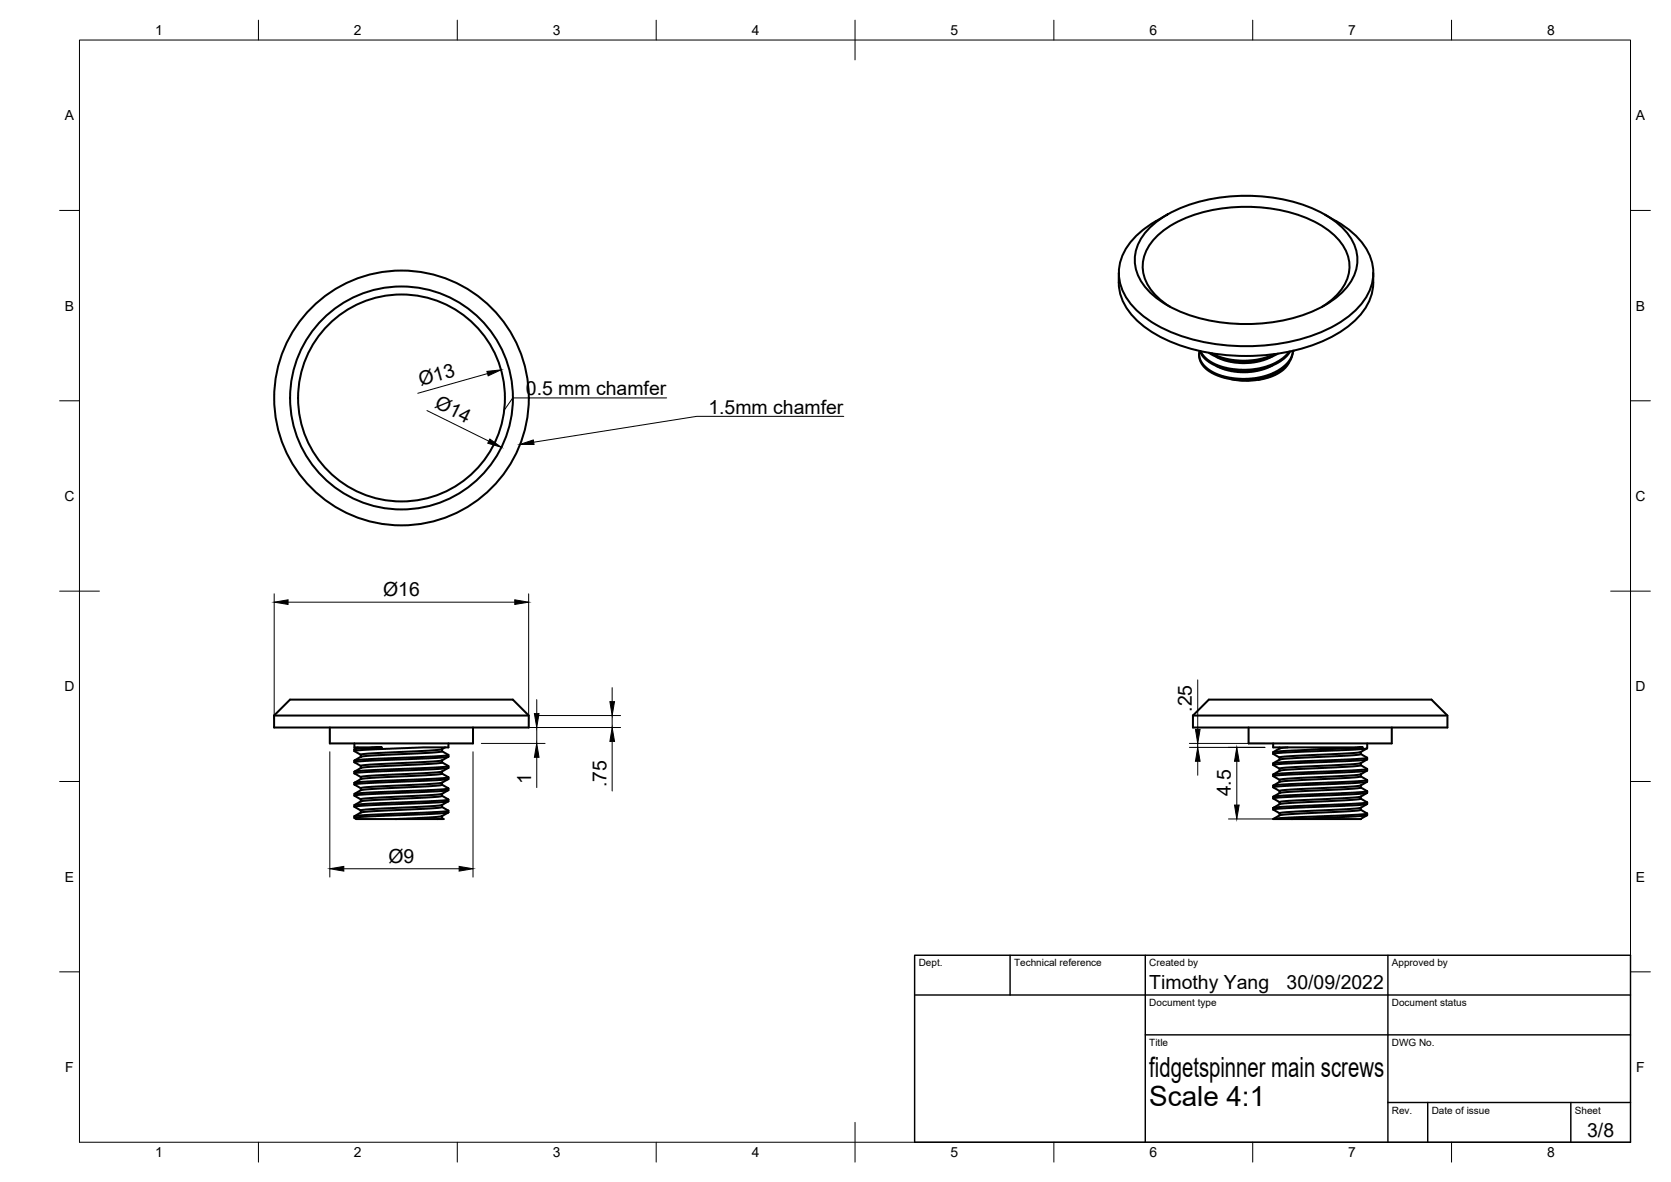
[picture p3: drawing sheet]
<svg xmlns="http://www.w3.org/2000/svg" width="420mm" height="297mm" viewBox="0 0 420 297" stroke-linecap="round" stroke-linejoin="round" font-family="sans-serif">
<!-- layer: Visible -->
<g fill="none" stroke="#000" stroke-width=".51">
<path d="M289 57.4a31.7 31.7 0 0 1 17.9-7.8 43.5 43.5 0 0 1 26.2 4.3 14.7 14.7 0 0 1 8.1 10 11.6 11.6 0 0 1-4.8 10.6 35.6 35.6 0 0 1-20.9 6.9 40 40 0 0 1-23.7-5.8 12.9 12.9 0 0 1-6.5-10.3 11.4 11.4 0 0 1 3.7-7.9zM290.6 55.6a17.7 17.7 0 0 0-8.9 10.2 12.3 12.3 0 0 0 4.2 12.3 36.8 36.8 0 0 0 20.8 8.5 49.1 49.1 0 0 0 29.2-5 17.8 17.8 0 0 0 9-10.2 12.2 12.2 0 0 0-4.1-12.3l-3-2.4-1.8-1.1M293.4 54l-2.8 1.6M333.2 54l2.8 1.6M281.3 68.6a14.1 14.1 0 0 0 6.2 13.3 42.8 42.8 0 0 0 25.8 7.6 42.8 42.8 0 0 0 25.8-7.6 14.4 14.4 0 0 0 6.2-13.3M294.2 77.1a12.6 12.6 0 0 1-6.9-9.9 12 12 0 0 1 6.2-10 38.3 38.3 0 0 1 25-4.9 30 30 0 0 1 17.4 7.2 9.7 9.7 0 0 1 .7 14.2l-2.6 2.3-1.5 1.1M301.5 89v.3M301.7 88.2l1.1 1.7 2.1 1.6 3.3 1.2 3.9 .6 3.4-.2 1.8-.4 2.4-.7 2.8-1.6 1.1-1 .8-1.1M301.9 88.2l.4 .9 1.1 1.1 2.2 1.4 3 .9 3.8 .4 3.6-.2 3.2-.9 2.9-1.4 1.3-1.2 .8-.8M304 88.7l1.3 .7 2.1 .8 2.1 .5 2.5 .3 2.9-.1 2.4-.5 2-.6 2.1-.9M304.7 88.8l1.6 .7 2.1 .7 3.9 .4 4.4-.3 3.8-1.3M309.6 95.3a17.4 17.4 0 0 0 6.8 .1"/>
<path d="M320 89.5l-3.3 1.3-3.7 .5-3.5-.3-1.8-.5-1.8-.8M320 91.8l-3.3 1.3-3.2 .4-4-.3-2.2-.5-1.4-.7M324.2 91l-1.3 1.7-1.7 1.2-2.3 1-2.5 .5 2.1-.6 1.5-.7M325.1 88.2l-.2 1.4-.5 1-1.6 1.9-3 1.7-3.6 1.1-4.1 .3-4.4-.7-3-1.2-1.5-1-.8-.9a4 4 0 0 1-.9-2.5M325.1 88.2l-.2 1.1-.8 1.5-1.4 1.4-1.6 1.1-1.8 .8-2 .6-4.1 .5-2.4-.1-2.2-.3-2.5-.7-1.7-.9-1.2-.9-1.1-1.3-.6-1.4 .1-1.4M68.9 179.8h64M72.9 175.8h56l4 4v3h-64v-3zM300 179.8h63.9M304 175.8h55.9l4 4v3h-63.9v-3zM82.9 182.8v4h36v-4M89.1 186.8v1h7l-7 .5M89.1 188.3v.4"/>
<path d="M89.1 193.9v.4M89.1 199.5v.4M89.1 191.6l1.6 .9v.5M89.1 194.4l1.6 .9v.5M89.1 200l1.6 .9M90 187.8l-.9 .5M111.1 199.5l-2.6 .3-15.2 .7-2.6 .4M111.1 193.9l-3.2 .3-15 .8-2.2 .3M111.1 196.7l-3.7 .4-14.6 .7-2.1 .3M111.1 188.3l-3 .3-16.3 .8-1.1 .2v.6M111.1 191.1l-3.4 .3-14.5 .7-2.5 .4M111.1 197.2l-3 .4-16.3 .8-1 .2-1.7 .9"/>
<path d="M111.1 188.8l1.6 .9-3.2 .4-19 .8-1.3 .2-.1 .4M111.1 191.6l1.6 1-4.8 .4-16.1 .6-2.7 .3M111.1 194.4l1.6 1-3.7 .3-18.4 .8-1.4 .2-.1 .4M111.1 197.2l1.6 .9-3.2 .4-18.1 .7-2.2 .3M111.1 200l1.6 1-3.1 .3-17.8 .7-2.6 .3M111.1 188.3v.5l-1.4 .2-18.5 1.1-2.1 1M111.1 191.6l-3.3 .4-16.1 .8-.9 .2-1.7 .9M111.1 194.4l-3.2 .4-16.3 .8-.8 .2-1.7 .9M111.1 199.5v.6l-1.4 .2-18.1 .9-.8 .2-1.7 .9M111.1 191.1v.5M111.1 193.9v.5M111.9 187.8l-.8 .5"/>
<path d="M112.7 198.5l-3.2 .4-17.8 .7-2.5 .4M112.7 198.6l-1.6 .9M112.7 195.8l-1.6 .9v.5M112.7 193l-1.6 .9M112.7 190.2l-1.6 .9M112.8 195.3l-.1 .5-2 .2-18 .8-3.6 .3 1.6 1v.5M112.8 192.5l-.1 .5-1.2 .2-19.3 .8-3.1 .4M112.8 189.7l-.1 .5-1.3 .2-19.3 .8-3 .4M112.8 186.8v1h-6.5l-7.7 .3-7.3 .4-2.2 .2 1.6 1M112.8 198.1v.4M313.9 182.8v4h36v-4M320.1 186.8v1h22.6l-18.9 .9-3.6 .3"/>
<path d="M320.1 189v.4M320.1 194.6v.4l1.6 1M320.2 189.5l1.5 .9M320.2 192.3l1.5 .9M320.2 197.9l1.5 .9M320.2 192.3l2.3-.4 17.2-.7 4-.4-1.6 1 .1 .5M321.7 187.8v.3M321.7 190.4v.5M321.7 193.2v.5M321.7 196v.5M321.7 198.8v.5M323.8 187.8l-2 .3-1.6 .9"/>
<path d="M342.1 189l-3 .3-15 .7-2.3 .4M342.1 191.8l-3.3 .3-14.5 .7-2.6 .4M342.1 194.6l-3.2 .3-14.8 .8-2.4 .3M342.1 197.4l-3.7 .4-14.3 .6-2.4 .4M342.1 192.3l-3 .4-16.4 .8-.9 .2-1.6 .9M342.1 195.1l-3.1 .4-16.4 .8-.8 .2-1.6 .9M342.2 189.5l1.5 .9-3.2 .4-18.9 .8-1.4 .2-.1 .4M342.2 192.3l1.5 1-3.9 .3-16.9 .7-2.8 .3M342.2 195.1l1.5 1-3.4 .3-18.5 .8-1.7 .2v.4M342.2 197.9l1.6 .9-3.7 .4-18.5 .8-1.4 .2-.1 .4M342.2 197.9l-3.1 .4-16.5 .8-.8 .2-1.6 .9M342.2 194.6v.5"/>
<path d="M342.2 197.4v.5M343.7 196.4l-3.3 .4-17.8 .7-2.4 .4M343.7 193.6l-3.1 .4-17 .7-3.4 .4M343.7 188l-3.3 .4-17.8 .7-2.4 .4M343.7 188.1l-1.5 .9-.1 .5-.4 .2-18.9 1-1 .2-1.6 .9M343.7 196.5l-1.6 .9M343.7 193.7l-1.6 .9M343.8 186.8v1.2M343.8 190.4v.4M343.8 193.2v.4M343.8 196v.4M343.8 198.8v.4"/>
<path d="M89.1 205.1v.5l.5 .2h9.8M89.1 202.3v.4M89.1 202.8l1.6 .9M89.2 202.8l3-.4 16.2-.7 4.3-.4-1.6 1v.5l-.5 .2-18.9 1-.9 .2-1.7 .9M90.7 200.9v.5M90.7 203.7v.5M111.1 202.3l-3.2 .3-15 .8-2.2 .3M111.1 205.1l-3.4 .4-8.3 .3M111.1 202.8l1.6 1-4.2 .3-16.2 .7-3.2 .3M111.1 205.6l.4 .2h-1.5M111.1 205.6l-1 .2h-10.7M112.7 204.1l-3.8 .4-17.3 .7-2.4 .4"/>
<path d="M112.7 204.2l-1.6 .9v.5M112.8 200.9v.4M112.8 203.7v.4M320.1 203v.4M320.2 200.7l1.5 .9M321.7 204.9v-.5l-1.6-1 3.5-.3 17-.7 3.1-.4-1.6 1 .1 .5-.5 .2-19.1 1-.8 .2-1.6 .9M321.7 201.6v.5M324.8 205.8h17.3M342.1 205.8h.1M342.1 203l-2.8 .3-15.5 .8-2 .3M342.1 205.8l1.6-1-6.5 .5-12.2 .5h-4.9M342.1 200.2l1.6-1-4.4 .5-16.8 .6-2.3 .4"/>
<path d="M342.1 200.2l-3.4 .3-14.1 .7-2.8 .4M342.2 200.7l1.6 .9-3.9 .4-17.3 .7-2.5 .3M342.2 203.5l1.5 1-3.4 .3-17.6 .7-2.6 .3M342.2 200.7l-3.4 .4-16.1 .8-.9 .2-1.6 .9M342.2 200.2v.5M342.2 205.8h.1M343.8 201.6v.4M343.8 204.4v.4"/>
<circle cx="101" cy="100" r="32"/>
<circle cx="101" cy="100" r="26"/>
<circle cx="101" cy="100" r="28"/>
</g>
<circle cx="325.1" cy="88.2" r=".25" fill="#000"/>
<!-- layer: Border -->
<g fill="none" stroke="#000" stroke-width=".25">
<path d="M20 10.1h390v276.9h-390zM65 5.1v5M115 5.1v5M165 5.1v5M215 5.1v10M265 5.1v5M315 5.1v5M365 5.1v5M15 52.9h5M410 52.9h5M15 100.7h5M410 100.7h5"/>
<path d="M15 148.6h10M405 148.6h10M15 196.4h5M410 196.4h5M15 244.2h5M410 244.2h5M65 287v5M115 287v5M165 287v5M215 282.1v9.9M265 287v5M315 287v5"/>
<path d="M365 287v5"/>
</g>
<!-- layer: TitleBlock -->
<path d="M230 240.1h180v46.9h-180zM230 250h180M254 240.1v9.9M288 240.1v46.9M349 240.1v46.9M288 260.1h122M349 277.1h61M359 277.1v9.9M395 277.1v9.9" fill="none" stroke="#000" stroke-width=".36"/>
<!-- layer: Dimensions -->
<g fill="none" stroke="#000" stroke-width=".25">
<path d="M122.6 93.9l-17.5 4.9M107.4 103.2l15.5 7.7M68.9 149.2v31.5M72.4 151.3h57M132.9 149.2v31.5M135 175.8v3.5M135 179.8h21M153.9 172.8v3.5M153.9 179.8v3M301.2 170.9v12.4M82.9 188.9v31.5M118.9 188.9v31.5"/>
<path d="M121 182.8h35M121 186.8h16.1M135 182.8v4M135 190.3v7.6M153.9 186.3v12.5M299.1 186.8h19M299.1 187.8h19M301.2 186.8v1M301.2 191.3v3.5M311 191.3v11M86.4 218.3h29M308.9 205.8h13.8"/>
</g>
<g fill="#000" stroke="#000" stroke-width=".25">
<path d="M122.4 93.3l3.6-.4-3.3 1.6zM123.2 110.3l2.8 2.1-3.4-1zM68.9 151.3l3.5-.6v1.2zM129.4 150.7l3.5 .6-3.5 .6zM134.4 179.3h1.1l-.5 3.5zM153.4 176.3h1.1l-.6 3.5zM135 186.8l.5 3.5h-1.1zM153.9 182.8l.6 3.5h-1.1zM301.2 187.8l.6 3.5h-1.2zM300.6 183.3h1.2l-.6 3.5zM311 187.8l.6 3.5h-1.2zM82.9 218.3l3.5-.6v1.2z"/>
<path d="M115.4 217.7l3.5 .6-3.5 .6zM310.4 202.3h1.2l-.6 3.5z"/>
</g>
<!-- layer: Annotations -->
<path d="M167.6 100h-38.7l-2.2 3.1M212.2 104.6h-37l-41 6.5" fill="none" stroke="#000" stroke-width=".25"/>
<path d="M130.7 111.7l3.4-1.1 .2 1.1z" fill="#000" stroke="#000" stroke-width=".25"/>
<g font-size="7">
<text x="289" y="270.6">fidgetspinner main screws</text>
<text x="289" y="278.1">Scale 4:1</text>
</g>
<g font-size="4.9">
<text x="105.8" y="97" transform="rotate(-16 105.8 97)">Ø13</text>
<text x="132.2" y="99.3">0.5 mm chamfer</text>
<text x="109.1" y="102.3" transform="rotate(26 109.1 102.3)">Ø14</text>
<text x="178.1" y="103.9">1.5mm chamfer</text>
<text x="96.3" y="149.8">Ø16</text>
<text x="299.7" y="178.9" transform="rotate(-90 299.7 178.9)">.25</text>
<text x="133.6" y="197" transform="rotate(-90 133.6 197)">1</text>
<text x="152.5" y="197.8" transform="rotate(-90 152.5 197.8)">.75</text>
<text x="309.5" y="200.2" transform="rotate(-90 309.5 200.2)">4.5</text>
<text x="97.7" y="216.8">Ø9</text>
<text x="289" y="248.5">Timothy Yang</text>
<text x="323.5" y="248.5">30/09/2022</text>
<text x="399.1" y="285.7">3/8</text>
</g>
<g font-size="3.5">
<text x="39" y="8.8">1</text>
<text x="89" y="8.8">2</text>
<text x="139" y="8.8">3</text>
<text x="189" y="8.8">4</text>
<text x="239" y="8.8">5</text>
<text x="289" y="8.8">6</text>
<text x="339" y="8.8">7</text>
<text x="389" y="8.8">8</text>
<text x="16.3" y="30.2">A</text>
<text x="411.3" y="30.2">A</text>
<text x="16.3" y="78">B</text>
<text x="411.3" y="78">B</text>
<text x="16.2" y="125.9">C</text>
<text x="411.2" y="125.9">C</text>
<text x="16.2" y="173.7">D</text>
<text x="411.2" y="173.7">D</text>
<text x="16.3" y="221.6">E</text>
<text x="411.3" y="221.6">E</text>
<text x="16.4" y="269.4">F</text>
<text x="411.4" y="269.4">F</text>
<text x="39" y="290.8">1</text>
<text x="89" y="290.8">2</text>
<text x="139" y="290.8">3</text>
<text x="189" y="290.8">4</text>
<text x="239" y="290.8">5</text>
<text x="289" y="290.8">6</text>
<text x="339" y="290.8">7</text>
<text x="389" y="290.8">8</text>
</g>
<g font-size="2.5">
<text x="231" y="242.9">Dept.</text>
<text x="255" y="242.9">Technical reference</text>
<text x="289" y="242.9">Created by</text>
<text x="350" y="242.9">Approved by</text>
<text x="289" y="252.8">Document type</text>
<text x="350" y="252.8">Document status</text>
<text x="289" y="262.9">Title</text>
<text x="350" y="262.9">DWG No.</text>
<text x="350" y="279.9">Rev.</text>
<text x="360" y="279.9">Date of issue</text>
<text x="396" y="279.9">Sheet</text>
</g>
</svg>
